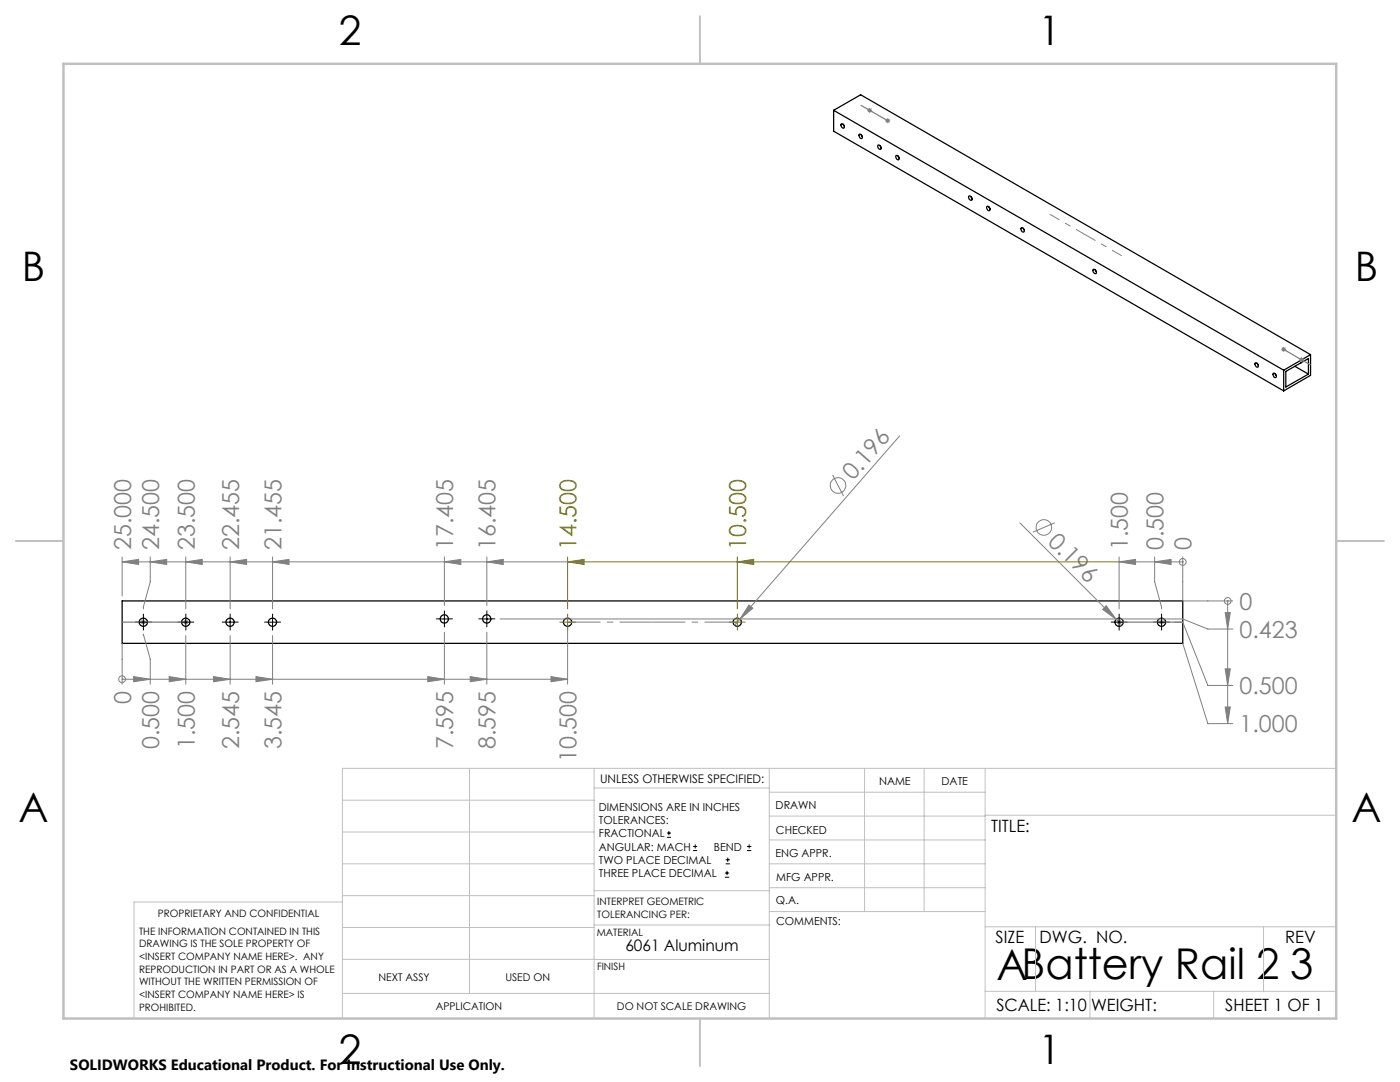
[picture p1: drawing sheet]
<svg xmlns="http://www.w3.org/2000/svg" width="279mm" height="216mm" viewBox="0 0 279 216" stroke-linecap="round" stroke-linejoin="round" font-family="sans-serif">
<g fill="none" stroke="#000" stroke-width=".25">
<path d="M166.4 22v4.2l89.8 51.8M166.4 22l89.8 51.9M166.4 22l5.4-3.1 89.7 51.9M167.9 24.7a.51 .51 0 0 1 .5 .3 .51 .51 0 0 1-.1 .6l-.4-.5zM168.3 24.8l.2 .4M171.5 26.8a.47 .47 0 0 1 .5 .3 .47 .47 0 0 1-.1 .6l-.4-.4zM171.9 26.9l.2 .4M175.3 28.9a.52 .52 0 0 1 .5 .3 .52 .52 0 0 1-.2 .6l-.3-.3-.1-.3zM175.6 29.1l.3 .3M178.9 31a.51 .51 0 0 1 .5 .3 .51 .51 0 0 1-.2 .6l-.3-.3-.1-.3zM179.2 31.1l.2 .4M193.4 39.1a.58 .58 0 0 1 .5 .9 .58 .58 0 0 1-.5-.9z"/>
<path d="M193.8 39.2l.2 .4M197 41.2a.51 .51 0 0 1 .5 .3 .51 .51 0 0 1-.1 .6l-.4-.4-.1-.3zM197.4 41.3l.2 .4M203.8 45.4a.51 .51 0 0 1 .5 .3 .51 .51 0 0 1-.1 .6l-.4-.3-.1-.4zM204.2 45.5l.2 .4M218.2 53.7a.5 .5 0 0 1 .5 .3 .5 .5 0 0 1-.1 .6l-.4-.3zM218.6 53.8l.2 .4M250.5 72.4a.51 .51 0 0 1 .5 .3 .51 .51 0 0 1-.1 .6l-.4-.3-.1-.4zM250.9 72.5l.2 .4M254.1 74.5a.51 .51 0 0 1 .5 .3 .51 .51 0 0 1-.1 .6l-.4-.4-.1-.3zM254.5 74.6l.2 .4M256.2 73.9v4.1"/>
<path d="M256.6 74.1l4.5-2.6v3.1l-4.5 2.6zM258.4 73.1l2.7 1.5M259.6 72.4l-.2 .1M261.5 70.8l-5.3 3.1M261.5 70.8v4.1l-5.3 3.1M24.4 119.9h211.6v8.5h-211.6z"/>
<circle cx="28.6" cy="124.2" r=".83"/>
<circle cx="37.1" cy="124.2" r=".83"/>
<circle cx="45.9" cy="124.2" r=".82"/>
<circle cx="54.4" cy="124.2" r=".82"/>
<circle cx="88.7" cy="123.5" r=".83"/>
<circle cx="97.1" cy="123.5" r=".83"/>
<circle cx="113.3" cy="124.2" r=".83"/>
<circle cx="147.1" cy="124.2" r=".83"/>
<circle cx="223.3" cy="124.2" r=".83"/>
<circle cx="231.8" cy="124.2" r=".83"/>
</g>
<g fill="none" stroke="#808080" stroke-width=".2">
<path d="M173.1 22h1M173.2 21.7l.7 .7M173.6 21.5v1M173.9 21.7l-.7 .7M176.6 24.1h1.1M176.8 23.7l.7 .7M177.2 23.6v1M177.5 23.7l-.7 .7M255.7 69.7h1M255.8 69.4l.7 .7M256.2 69.2v1M256.5 69.4l-.7 .7"/>
<path d="M259.3 71.8h1M259.4 71.4l.7 .7M259.8 71.3v1M260.1 71.4l-.7 .7M166.2 94.8l2.1 4.2M179.5 87l-31.8 36.5M24.4 112.1h88.9M24.4 111.1v7.8M24.4 112.1l3.3-.5v1zM30 111.1v5l-1.4 5.4M30 112.1l3.3-.5v1zM37.1 112.1l3.3-.5v1z"/>
<path d="M37.1 111.1v10.4M45.9 111.1v10.4M45.9 112.1l3.3-.5v1zM54.4 111.1v10.4M54.4 112.1l3.3-.5v1zM88.7 111.1v9.7M88.7 112.1l3.3-.5v1zM97.2 111.1v9.7M97.2 112.1l3.2-.5v1zM203.6 104.4l19.1 19.2M210.5 104.3l-4.4 1.9M223.3 111.1v10.4"/>
<path d="M223.3 112.1h12.7M223.3 112.1l3.3-.5v1zM230.4 111.1v5l1.4 5.4M230.4 112.1l3.3-.5v1zM236 112.1h.1M236 111.1v8.8h10M245 119.9v24.5M245 119.9h.1M24.4 135.5h.1M24.4 128.4v8.1M24.4 135.5h88.9M26.7 135l3.3 .5-3.3 .5z"/>
<path d="M28.1 124.1h1M28.3 123.8l.7 .7M28.6 123.6v1M28.6 126.8v-.3l1.4 5.1v4.9M29 123.8l-.7 .7M33.8 135l3.3 .5-3.3 .5zM36.6 124.1h1M36.7 123.8l.7 .7M37.1 123.6v1M37.1 126.8v9.7M37.4 123.8l-.7 .7M42.6 135l3.3 .5-3.3 .5z"/>
<path d="M45.9 126.8v9.7M51.1 135l3.3 .5-3.3 .5zM54.4 126.8v9.7M85.4 135l3.3 .5-3.3 .5zM88.7 126.2v10.3M93.8 135l3.4 .5-3.4 .5zM97.2 126.2v10.3M99.8 123.5h136.2l5.1 2h4.9M110 135l3.3 .5-3.3 .5zM113.3 125.2v11.3M147.7 123.5l-1.1 1.3M149.5 120.7l.7 .7-2.5 2.1z"/>
<path d="M220.8 120.9l1.9 2.7-2.6-2zM222.7 123.6l1.2 1.1M222.8 124.1h1M223.3 123.6v1M223.7 123.8l-.7 .7M231.3 124.1h1M231.5 123.8l.7 .7M231.8 123.6v1M232.2 123.8l-.7 .7M234.5 124.1h1.5l5.1 12.7h4.9M236 128.4l5.1 16h4.9M244.5 133.5h1l-.5 3.3z"/>
<path d="M244.5 122.2h1l-.5 3.3zM244.5 141.1h1l-.5 3.3z"/>
<circle cx="167.3" cy="96.9" r="1.56"/>
<circle cx="208.3" cy="105.2" r="1.56"/>
<circle cx="236" cy="112.1" r=".68"/>
<circle cx="245" cy="119.9" r=".68"/>
<circle cx="24.4" cy="135.5" r=".68"/>
</g>
<g fill="none" stroke="#000" stroke-width=".2">
<path d="M27.8 124.1h1.6M28.6 123.3v1.7M36.2 124.1h1.7M37.1 123.3v1.7M45.1 124.1h1.6M45.9 123.3v1.7M53.6 124.1h1.6M54.4 123.3v1.7M87.8 123.5h1.7M88.7 122.7v1.7M96.3 123.5h1.7M97.2 122.7v1.7"/>
<path d="M222.5 124.1h1.7M223.3 123.3v1.7M231 124.1h1.6M231.8 123.3v1.7M133.1 167.1h.8M133.1 166.2h.8M133.5 165.8v.9M138.3 169.7h.8M138.3 168.9h.8M138.7 168.5v.8M144.7 175h.8M144.7 174.2h.8"/>
<path d="M144.8 172.4h.9M144.8 171.6h.9M145.1 173.8v.8M145.2 171.1v.9M149.1 169.7h.8M149.1 168.9h.8M149.5 168.5v.8"/>
</g>
<path d="M113.3 112.1l3.3-.5v1zM113.3 112.1h110M113.3 111.1v10.4M147.1 112.1l3.3-.5v1zM147.1 111.1v10.4M112.4 124.1h1.7M113.3 123.3v1.7M146.3 124.1h1.7M147.1 123.3v1.7" fill="none" stroke="#808000" stroke-width=".2"/>
<g fill="none" stroke="#000" stroke-width=".2" stroke-dasharray="15.2 1.3 1.3 1.3" stroke-linecap="butt">
<path d="M27.8 124.1h-.8M28.6 123.3v-.8M28.6 125v.8M29.5 124.1h.8M36.3 124.1h-.9M37.1 123.3v-.8M37.1 125v.8M37.9 124.1h.9M45.1 124.1h-.8M45.9 123.3v-.8M45.9 125v.8M46.8 124.1h.8"/>
<path d="M53.6 124.1h-.9M54.4 123.3v-.8M54.4 125v.8M55.2 124.1h.9M87.9 123.5h-.9M88.7 122.7v-.9M88.7 124.3v.9M89.5 123.5h.9M96.3 123.5h-.8M97.2 122.7v-.9M97.2 124.3v.9M98 123.5h.8"/>
<path d="M222.5 124.1h-.8M223.4 123.3v-.8M223.4 125v.8M224.2 124.1h.8M231 124.1h-.8M231.8 123.3v-.8M231.8 125v.8M232.7 124.1h.8"/>
</g>
<path d="M112.5 124.1h-.9M113.3 123.3v-.8M113.3 125v.8M114.1 124.1h.9M146.3 124.1h-.8M147.2 123.3v-.8M147.2 125v.8M148 124.1h.8" fill="none" stroke="#808000" stroke-width=".2" stroke-dasharray="15.2 1.3 1.3 1.3" stroke-linecap="butt"/>
<path d="M171.8 21l5.4 3.1M256.2 69.7l5.3 3.1M24.4 124.1h12.7M223.3 124.1h12.7" fill="none" stroke="#808080" stroke-width=".25"/>
<path d="M130.2 124.1h-16.9M130.2 124.1h17" fill="none" stroke="#808080" stroke-width=".2" stroke-dasharray="15.2 1.3 1.3 1.3" stroke-dashoffset="8.7" stroke-linecap="butt"/>
<path d="M216.7 46.9l-7.2-4.2M216.7 46.9l7.2 4.1" fill="none" stroke="#808080" stroke-width=".2" stroke-dasharray="15.2 1.3 1.3 1.3" stroke-dashoffset="13" stroke-linecap="butt"/>
<g fill="none" stroke="#c0c0c0" stroke-width=".2">
<path d="M68.3 159.7h50.3M93.7 153.3v44.9M118.6 153.3v49.9M118.6 157.2h34.9M153.5 153.3v49.9M153.5 158.1h43.1M172.5 153.3v28.6M184.4 153.3v28.6M196.6 153.3v49.9M266.7 153.3h-198.4v49.9M68.3 178.7h50.3M68.3 172.4h50.3"/>
<path d="M68.3 166h50.3M68.3 180h-41.6v23.2M118.6 177.7h35M153.5 167.6h43.1M153.5 162.8h43.1M153.5 172.4h43.1M153.5 177.1h43.1M196.6 162.7h70.1M68.3 198.2h85.2M68.3 191.4l85.2 .1M68.3 185.1h50.3M118.6 184.6h35"/>
<path d="M153.6 181.9h43M196.6 197.8h70.1M196.6 184.9h70.1M206.7 184.9v12.9M217.5 197.8v5.4M242.2 197.8v5.4M252.2 184.9v12.9"/>
</g>
<path d="M139.7 3.2v9.5M3.1 107.9h9.6M266.7 107.9h9.5M139.7 203.2v9.6" fill="none" stroke="#c0c0c0" stroke-width=".25"/>
<path d="M12.7 12.7h254v190.5h-254z" fill="none" stroke="#c0c0c0" stroke-width=".5"/>
<g fill="#808080">
<path d="M220.8 120.9l1.9 2.7-2.6-2z"/>
<path d="M149.5 120.7l.7 .7-2.5 2.1z"/>
</g>
<path d="M147.1 112.1l3.3-.5v1zM113.3 112.1l3.3-.5v1z" fill="#808000"/>
<g fill="#808080">
<path d="M244.5 133.5h1l-.5 3.3zM244.5 122.2h1l-.5 3.3zM244.5 141.1h1l-.5 3.3z"/>
<path d="M230.4 112.1l3.3-.5v1zM223.3 112.1l3.3-.5v1zM97.2 112.1l3.2-.5v1zM88.7 112.1l3.3-.5v1zM54.4 112.1l3.3-.5v1zM45.9 112.1l3.3-.5v1zM37.1 112.1l3.3-.5v1zM30 112.1l3.3-.5v1zM24.4 112.1l3.3-.5v1zM26.7 135l3.3 .5-3.3 .5zM33.8 135l3.3 .5-3.3 .5zM42.6 135l3.3 .5-3.3 .5zM51.1 135l3.3 .5-3.3 .5zM85.4 135l3.3 .5-3.3 .5zM93.8 135l3.4 .5-3.4 .5zM110 135l3.3 .5-3.3 .5z"/>
</g>
<g font-size="8.5">
<text x="198.9" y="195.5">ABattery Rail 2</text>
<text x="257.5" y="195.4">3</text>
</g>
<g font-size="8.1">
<text x="67.6" y="8.9">2</text>
<text x="207.3" y="8.9">1</text>
<text x="4.4" y="56.2">B</text>
<text x="270.4" y="56.2">B</text>
<text x="3.7" y="164.1">A</text>
<text x="269.7" y="164.1">A</text>
<text x="67.6" y="212.4">2</text>
<text x="207.3" y="212.4">1</text>
</g>
<g font-size="4.7" fill="#808080">
<text x="170.2" y="96" transform="rotate(-49 170.2 96)">0.196</text>
<text x="26.1" y="109.8" transform="rotate(-90 26.1 109.8)">25.000</text>
<text x="31.8" y="109.8" transform="rotate(-90 31.8 109.8)">24.500</text>
<text x="38.9" y="109.8" transform="rotate(-90 38.9 109.8)">23.500</text>
<text x="47.7" y="109.8" transform="rotate(-90 47.7 109.8)">22.455</text>
<text x="56.2" y="109.8" transform="rotate(-90 56.2 109.8)">21.455</text>
<text x="90.5" y="109.8" transform="rotate(-90 90.5 109.8)">17.405</text>
<text x="98.9" y="109.8" transform="rotate(-90 98.9 109.8)">16.405</text>
<text x="208.9" y="108.3" transform="rotate(45 208.9 108.3)">0.196</text>
<text x="225.1" y="109.8" transform="rotate(-90 225.1 109.8)">1.500</text>
<text x="232.2" y="109.8" transform="rotate(-90 232.2 109.8)">0.500</text>
<text x="237.8" y="109.8" transform="rotate(-90 237.8 109.8)">0</text>
<text x="247.3" y="121.7">0</text>
<text x="247.3" y="127.3">0.423</text>
<text x="26.1" y="140.4" transform="rotate(-90 26.1 140.4)">0</text>
<text x="247.3" y="138.5">0.500</text>
<text x="31.8" y="149.5" transform="rotate(-90 31.8 149.5)">0.500</text>
<text x="38.9" y="149.5" transform="rotate(-90 38.9 149.5)">1.500</text>
<text x="47.7" y="149.5" transform="rotate(-90 47.7 149.5)">2.545</text>
<text x="56.2" y="149.5" transform="rotate(-90 56.2 149.5)">3.545</text>
<text x="90.5" y="149.5" transform="rotate(-90 90.5 149.5)">7.595</text>
<text x="98.9" y="149.5" transform="rotate(-90 98.9 149.5)">8.595</text>
<text x="247.3" y="146.1">1.000</text>
<text x="115" y="152" transform="rotate(-90 115 152)">10.500</text>
</g>
<g font-size="4.7" fill="#808000">
<text x="115" y="109.8" transform="rotate(-90 115 109.8)">14.500</text>
<text x="148.9" y="109.8" transform="rotate(-90 148.9 109.8)">10.500</text>
</g>
<g font-size="3.4">
<text x="197.8" y="166">TITLE:</text>
<text x="198.7" y="188.1">SIZE</text>
<text x="207.5" y="188.1">DWG. NO.</text>
<text x="256.5" y="188.2">REV</text>
<text x="198.8" y="201.7">SCALE: 1:10</text>
<text x="217.7" y="201.8">WEIGHT:</text>
<text x="244.5" y="201.7">SHEET 1 OF 1</text>
</g>
<text font-size="3.2" x="124.8" y="189.8">6061 Aluminum</text>
<text font-size="3" x="14" y="213.5">SOLIDWORKS Educational Product. For Instructional Use Only.</text>
<text font-size="2.4" x="119.8" y="156.2">UNLESS OTHERWISE SPECIFIED:</text>
<g font-size="2.2">
<text x="119.5" y="161.8">DIMENSIONS ARE IN INCHES</text>
<text x="154.8" y="161.4">DRAWN</text>
<text x="175.4" y="156.6">NAME</text>
<text x="187.9" y="156.7">DATE</text>
<text x="119.5" y="164.4">TOLERANCES:</text>
<text x="119.5" y="167.1">FRACTIONAL</text>
<text x="154.9" y="166.3">CHECKED</text>
<text x="119.5" y="169.7">ANGULAR: MACH</text>
<text x="119.5" y="172.4">TWO PLACE DECIMAL</text>
<text x="142.5" y="169.7">BEND</text>
<text x="154.8" y="171">ENG APPR.</text>
<text x="119.5" y="175">THREE PLACE DECIMAL</text>
<text x="154.9" y="175.7">MFG APPR.</text>
<text x="154.9" y="180.4">Q.A.</text>
<text x="154.9" y="184.6">COMMENTS:</text>
</g>
<g font-size="2.1">
<text x="75.5" y="195.7">NEXT ASSY</text>
<text x="100.9" y="195.7">USED ON</text>
<text x="86.9" y="201.5">APPLICATION</text>
<text x="123.1" y="201.6">DO NOT SCALE DRAWING</text>
</g>
<g font-size="2">
<text x="31.5" y="182.9">PROPRIETARY AND CONFIDENTIAL</text>
<text x="119.2" y="180.6">INTERPRET GEOMETRIC</text>
<text x="119.2" y="183.1">TOLERANCING PER:</text>
<text x="27.8" y="186.5">THE INFORMATION CONTAINED IN THIS</text>
<text x="27.8" y="189">DRAWING IS THE SOLE PROPERTY OF</text>
<text x="27.8" y="191.6">&lt;INSERT COMPANY NAME HERE&gt;. ANY</text>
<text x="119.1" y="186.7">MATERIAL</text>
<text x="27.8" y="194.1">REPRODUCTION IN PART OR AS A WHOLE</text>
<text x="27.8" y="196.6">WITHOUT THE WRITTEN PERMISSION OF</text>
<text x="119.1" y="193.5">FINISH</text>
<text x="27.8" y="199.1">&lt;INSERT COMPANY NAME HERE&gt; IS</text>
<text x="27.8" y="201.7">PROHIBITED.</text>
</g>
</svg>
